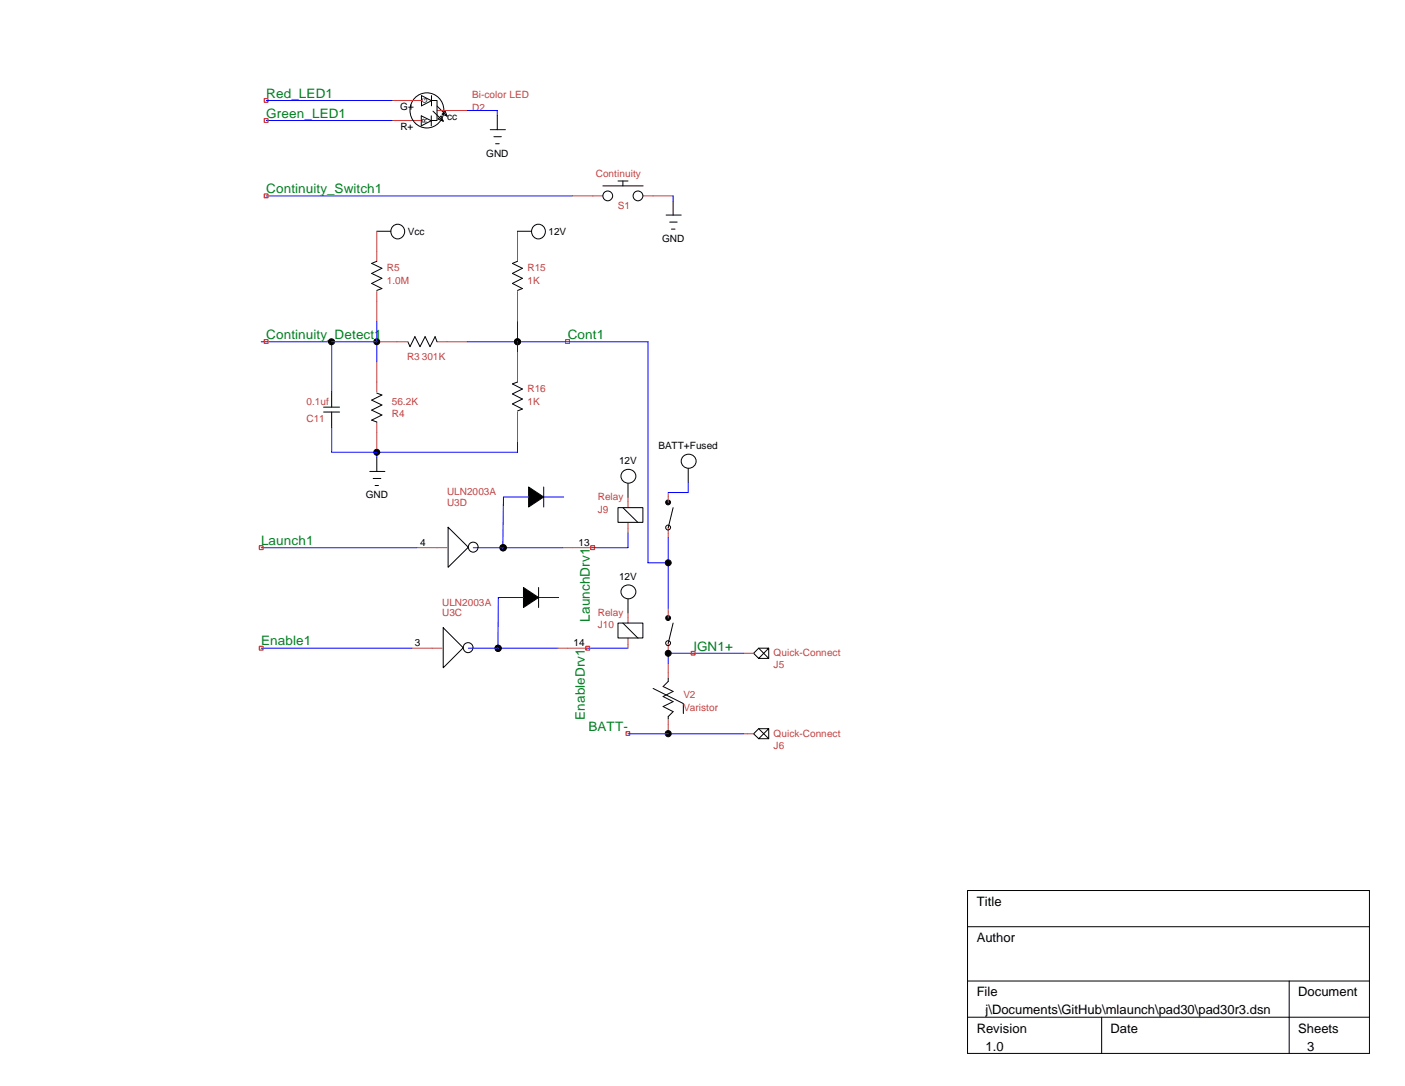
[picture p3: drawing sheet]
<svg xmlns="http://www.w3.org/2000/svg" width="279mm" height="216mm" viewBox="0 0 279 216" stroke-linecap="round" stroke-linejoin="round" font-family="sans-serif">
<g fill="none" stroke="#c04040" stroke-width=".2">
<path d="M77.9 20h6M77.9 24h6M86.9 22h6M113.9 38.9h6M127.9 38.9h6M74.9 46v5.9M74.9 58v5.9M102.9 46v5.9M102.9 58v5.9M74.9 71.9v6M74.9 67.9h6M86.9 67.9h6"/>
<path d="M102.9 69.9v6M74.9 83.9v6M102.9 81.9v6M124.9 98.9v2M132.9 97.9v2M82.9 108.9h6M111.9 108.9h6M124.9 103.9v2M132.9 104.9v2M81.9 128.9h6M110.9 128.9h6M124.9 121.9v2"/>
<path d="M124.9 126.9v2M132.9 120.9v2M132.9 127.9v2M132.9 131.9v3M147.9 129.9h2M132.9 142.9v3M147.9 145.9h2"/>
</g>
<g fill="none" stroke="#000" stroke-width=".2">
<path d="M82.5 19.5a3.4 3.4 0 0 1 4.8 0 3.4 3.4 0 0 1 0 4.8 3.4 3.4 0 0 1-4.8 .1 3.6 3.6 0 0 1 0-4.9zM83.8 19l2 1-2 1zM85.8 19v2M85.9 20h1v4h-1M83.8 23l2 1-2 1zM85.8 23v2M86.1 22.1l2 2M86.9 21.1l2 2M87.1 23.7l.6-.6 .4 1zM87.9 22.7l.6-.6 .4 1zM97.5 25.8h3M98.2 27.2h1.5"/>
<path d="M98.6 28.6h.7M98.9 23v2.8M119.9 37h8M122.9 36h2M123.9 36v1M133.9 40v2.8M74.9 46h2.8M74.9 51.9l-1 .5 2 .9-2 1.1 2 .9-2 1 2 1.1-1 .3M102.9 46h2.8M102.9 51.9l-1 .5 2 .9-2 1.1 2 .9-2 1 2 1.1-1 .3M132.5 42.8h3M133.2 44.2h1.5"/>
<path d="M133.5 45.6h.7M66 77.9v3M74.9 78.1l1 .4-2 1 2 1-2 1 2 1-2 1 1 .4M81.1 67.9l.4 1 1-2 1 2 1-2 1 2 1-2 .4 1M102.9 75.9l-1 .4 2 1-2 1 2 1-2 1 2 1-1 .4M64.3 80.9h3.2M64.3 81.9h3.2M66 81.9v3M73.5 93.7h3M74.2 95.1h1.5M74.6 96.5h.7M74.9 90.9v2.8"/>
<path d="M105.1 96.8l3 2-3 2zM108.1 96.8v4M123.8 93.9a1.43 1.43 0 0 1 2.1-.3 1.43 1.43 0 0 1-.1 2.2 1.44 1.44 0 0 1-1.8-.1 1.44 1.44 0 0 1-.2-1.8zM124.9 96.1v2.8M136.9 93.1v2.8M89.1 104.8l4 4-4 4zM104.1 116.8l3 2-3 2zM107.1 116.8v4M122.9 100.9h4.9v2.9h-4.9zM123.8 116.8a1.43 1.43 0 0 1 2.1-.2 1.43 1.43 0 0 1-.1 2.2 1.44 1.44 0 0 1-1.8-.1 1.44 1.44 0 0 1-.2-1.9zM123.9 100.9l3 3M124.9 119.1v2.8"/>
<path d="M133.9 100.9l-1 4M88.1 124.8l4 4-4 4zM122.9 123.9h4.9v2.9h-4.9zM123.9 123.9l3 3M129.9 136.9l6 3v2M132.9 134.9v.6l-1 1 2 1-2 1 2 1-2 1 2 1-1 1v.4M133.9 123.9l-1 4M150.9 128.9l2 2M152.9 128.9h-2l-1 1 1 1h2v-2l-2 2M150.9 144.9l2 2M152.9 144.9h-2l-1 1 1 1h2v-2l-2 2M192.4 177h79.9v32.4h-79.9z"/>
<path d="M192.4 184.2h79.9M192.4 195h79.9M256.4 195v14.4M192.4 202.2h79.9M219.1 202.2v7.2"/>
<circle cx="120.9" cy="38.9" r=".97"/>
<circle cx="126.9" cy="38.9" r=".97"/>
<circle cx="79.1" cy="46" r="1.42"/>
<circle cx="107" cy="46" r="1.42"/>
<circle cx="65.9" cy="67.9" r=".61"/>
<circle cx="74.9" cy="67.9" r=".59"/>
<circle cx="102.9" cy="67.9" r=".59"/>
<circle cx="74.9" cy="89.9" r=".59"/>
<circle cx="132.9" cy="99.9" r=".49"/>
<circle cx="137" cy="91.7" r="1.44"/>
<circle cx="94.1" cy="108.8" r=".98"/>
<circle cx="100" cy="108.9" r=".6"/>
<circle cx="100.1" cy="108.9" r=".6"/>
<circle cx="132.9" cy="104.9" r=".49"/>
<circle cx="132.9" cy="111.9" r=".59"/>
<circle cx="93.1" cy="128.7" r=".98"/>
<circle cx="99" cy="128.9" r=".6"/>
<circle cx="99.1" cy="128.9" r=".6"/>
<circle cx="132.9" cy="122.9" r=".49"/>
<circle cx="132.9" cy="127.9" r=".49"/>
<circle cx="132.9" cy="129.9" r=".59"/>
<circle cx="132.9" cy="145.8" r=".6"/>
</g>
<path d="M52.5 19.6h.8v.7h-.8zM52.5 23.6h.8v.7h-.8zM52.5 38.6h.8v.7h-.8zM52.5 67.5h.8v.8h-.8zM112.5 67.5h.7v.8h-.7zM51.6 108.5h.7v.8h-.7zM117.5 108.5h.7v.8h-.7zM51.6 128.5h.7v.7h-.7zM116.5 128.5h.8v.7h-.8zM137.5 129.5h.7v.7h-.7zM124.5 145.5h.7v.7h-.7z" fill="none" stroke="#f00" stroke-width=".2"/>
<g fill="none" stroke="#00f" stroke-width=".2">
<path d="M53 20h24.9M53 24h24.9M53 38.9h60.9M92.9 22h6v1M133.9 38.9v1.1M51.9 67.9h23M66 67.9v10M74.9 63.9v8M92.9 67.9h36v44h4M102.9 63.9v6M66 84.9v5h36.9v-2M74.9 89.9v1"/>
<path d="M105.1 98.8h-5l-.1 10.2 .1-.1M108.1 98.8h4M136.9 95.9v2h-4M51.9 108.9h31M94.1 108.9h17.9M104.1 118.8h-5l-.1 10.2 .1-.1M107.1 118.8h4M124.9 105.9v3h-7M132.9 106.9v14M51.9 128.9h30M93.1 128.9h17.9M116.9 128.9h8"/>
<path d="M147.9 129.9h-15v2M124.9 145.9h23"/>
</g>
<g fill="#000">
<path d="M105.1 96.8l3 2-3 2zM104.1 116.8l3 2-3 2z"/>
<circle cx="65.9" cy="67.9" r=".61"/>
<circle cx="74.9" cy="67.9" r=".59"/>
<circle cx="102.9" cy="67.9" r=".59"/>
<circle cx="74.9" cy="89.9" r=".59"/>
<circle cx="132.9" cy="99.9" r=".49"/>
<circle cx="100" cy="108.9" r=".6"/>
<circle cx="100.1" cy="108.9" r=".6"/>
<circle cx="132.9" cy="111.9" r=".59"/>
<circle cx="99" cy="128.9" r=".6"/>
<circle cx="99.1" cy="128.9" r=".6"/>
<circle cx="132.9" cy="122.9" r=".49"/>
<circle cx="132.9" cy="129.9" r=".59"/>
<circle cx="132.9" cy="145.8" r=".6"/>
</g>
<text font-size="2.7" fill="#008020" x="117.3" y="123.6" transform="rotate(-90 117.3 123.6)">LaunchDrv1</text>
<g font-size="2.6" fill="#008020">
<text x="53" y="19.4">Red_LED1</text>
<text x="53" y="23.4">Green_LED1</text>
<text x="53" y="38.4">Continuity_Switch1</text>
<text x="53" y="67.4">Continuity_Detect1</text>
<text x="112.9" y="67.4">Cont1</text>
<text x="51.9" y="108.3">Launch1</text>
<text x="51.9" y="128.3">Enable1</text>
<text x="137.9" y="129.3">IGN1+</text>
<text x="116.3" y="143.1" transform="rotate(-90 116.3 143.1)">EnableDrv1</text>
<text x="117.1" y="145.3">BATT-</text>
</g>
<g font-size="2.6">
<text x="194.2" y="180.1">Title</text>
<text x="194.2" y="187.3">Author</text>
<text x="177.8" y="201.7">C:\Users\waynej\Documents\GitHub\mlaunch\pad30\pad30r3.dsn</text>
<text x="194.2" y="198.1">File</text>
<text x="258.1" y="198.1">Document</text>
<text x="194.2" y="205.3">Revision</text>
<text x="196" y="208.9">1.0</text>
<text x="220.9" y="205.3">Date</text>
<text x="258.1" y="205.3">Sheets</text>
<text x="260" y="208.9">3</text>
</g>
<g font-size="2">
<text x="79.6" y="21.9">G+</text>
<text x="88.9" y="23.9">cc</text>
<text x="79.6" y="25.9">R+</text>
<text x="96.7" y="31.1">GND</text>
<text x="81.1" y="46.7">Vcc</text>
<text x="109.1" y="46.7">12V</text>
<text x="131.7" y="48.1">GND</text>
<text x="130.9" y="89.3">BATT+Fused</text>
<text x="123.1" y="92.3">12V</text>
<text x="72.7" y="99.1">GND</text>
<text x="83.5" y="108.5">4</text>
<text x="115.1" y="108.5">13</text>
<text x="123.1" y="115.3">12V</text>
<text x="82.5" y="128.4">3</text>
<text x="114" y="128.4">14</text>
</g>
<g font-size="2" fill="#c04040">
<text x="93.9" y="22">D2</text>
<text x="93.9" y="19.6">Bi-color LED</text>
<text x="118.5" y="35.1">Continuity</text>
<text x="122.9" y="41.5">S1</text>
<text x="76.9" y="53.9">R5</text>
<text x="104.9" y="53.9">R15</text>
<text x="76.9" y="56.5">1.0M</text>
<text x="104.9" y="56.5">1K</text>
<text x="80.9" y="71.5">R3 301K</text>
<text x="104.9" y="77.9">R16</text>
<text x="61" y="83.9">C11</text>
<text x="61" y="80.5">0.1uf</text>
<text x="77.9" y="82.9">R4</text>
<text x="77.9" y="80.5">56.2K</text>
<text x="104.9" y="80.5">1K</text>
<text x="88.9" y="100.5">U3D</text>
<text x="88.9" y="98.5">ULN2003A</text>
<text x="118.9" y="101.9">J9</text>
<text x="118.9" y="99.5">Relay</text>
<text x="87.9" y="122.5">U3C</text>
<text x="87.9" y="120.5">ULN2003A</text>
<text x="118.9" y="124.8">J10</text>
<text x="118.9" y="122.5">Relay</text>
<text x="153.8" y="130.5">Quick-Connect</text>
<text x="153.8" y="132.8">J5</text>
<text x="135.9" y="138.9">V2</text>
<text x="135.9" y="141.4">Varistor</text>
<text x="153.8" y="148.8">J6</text>
<text x="153.8" y="146.4">Quick-Connect</text>
</g>
<g font-size="1.4">
<text x="85" y="20.6" transform="rotate(-90 85 20.6)">G</text>
<text x="84.9" y="24.5" transform="rotate(-90 84.9 24.5)">R</text>
</g>
</svg>
